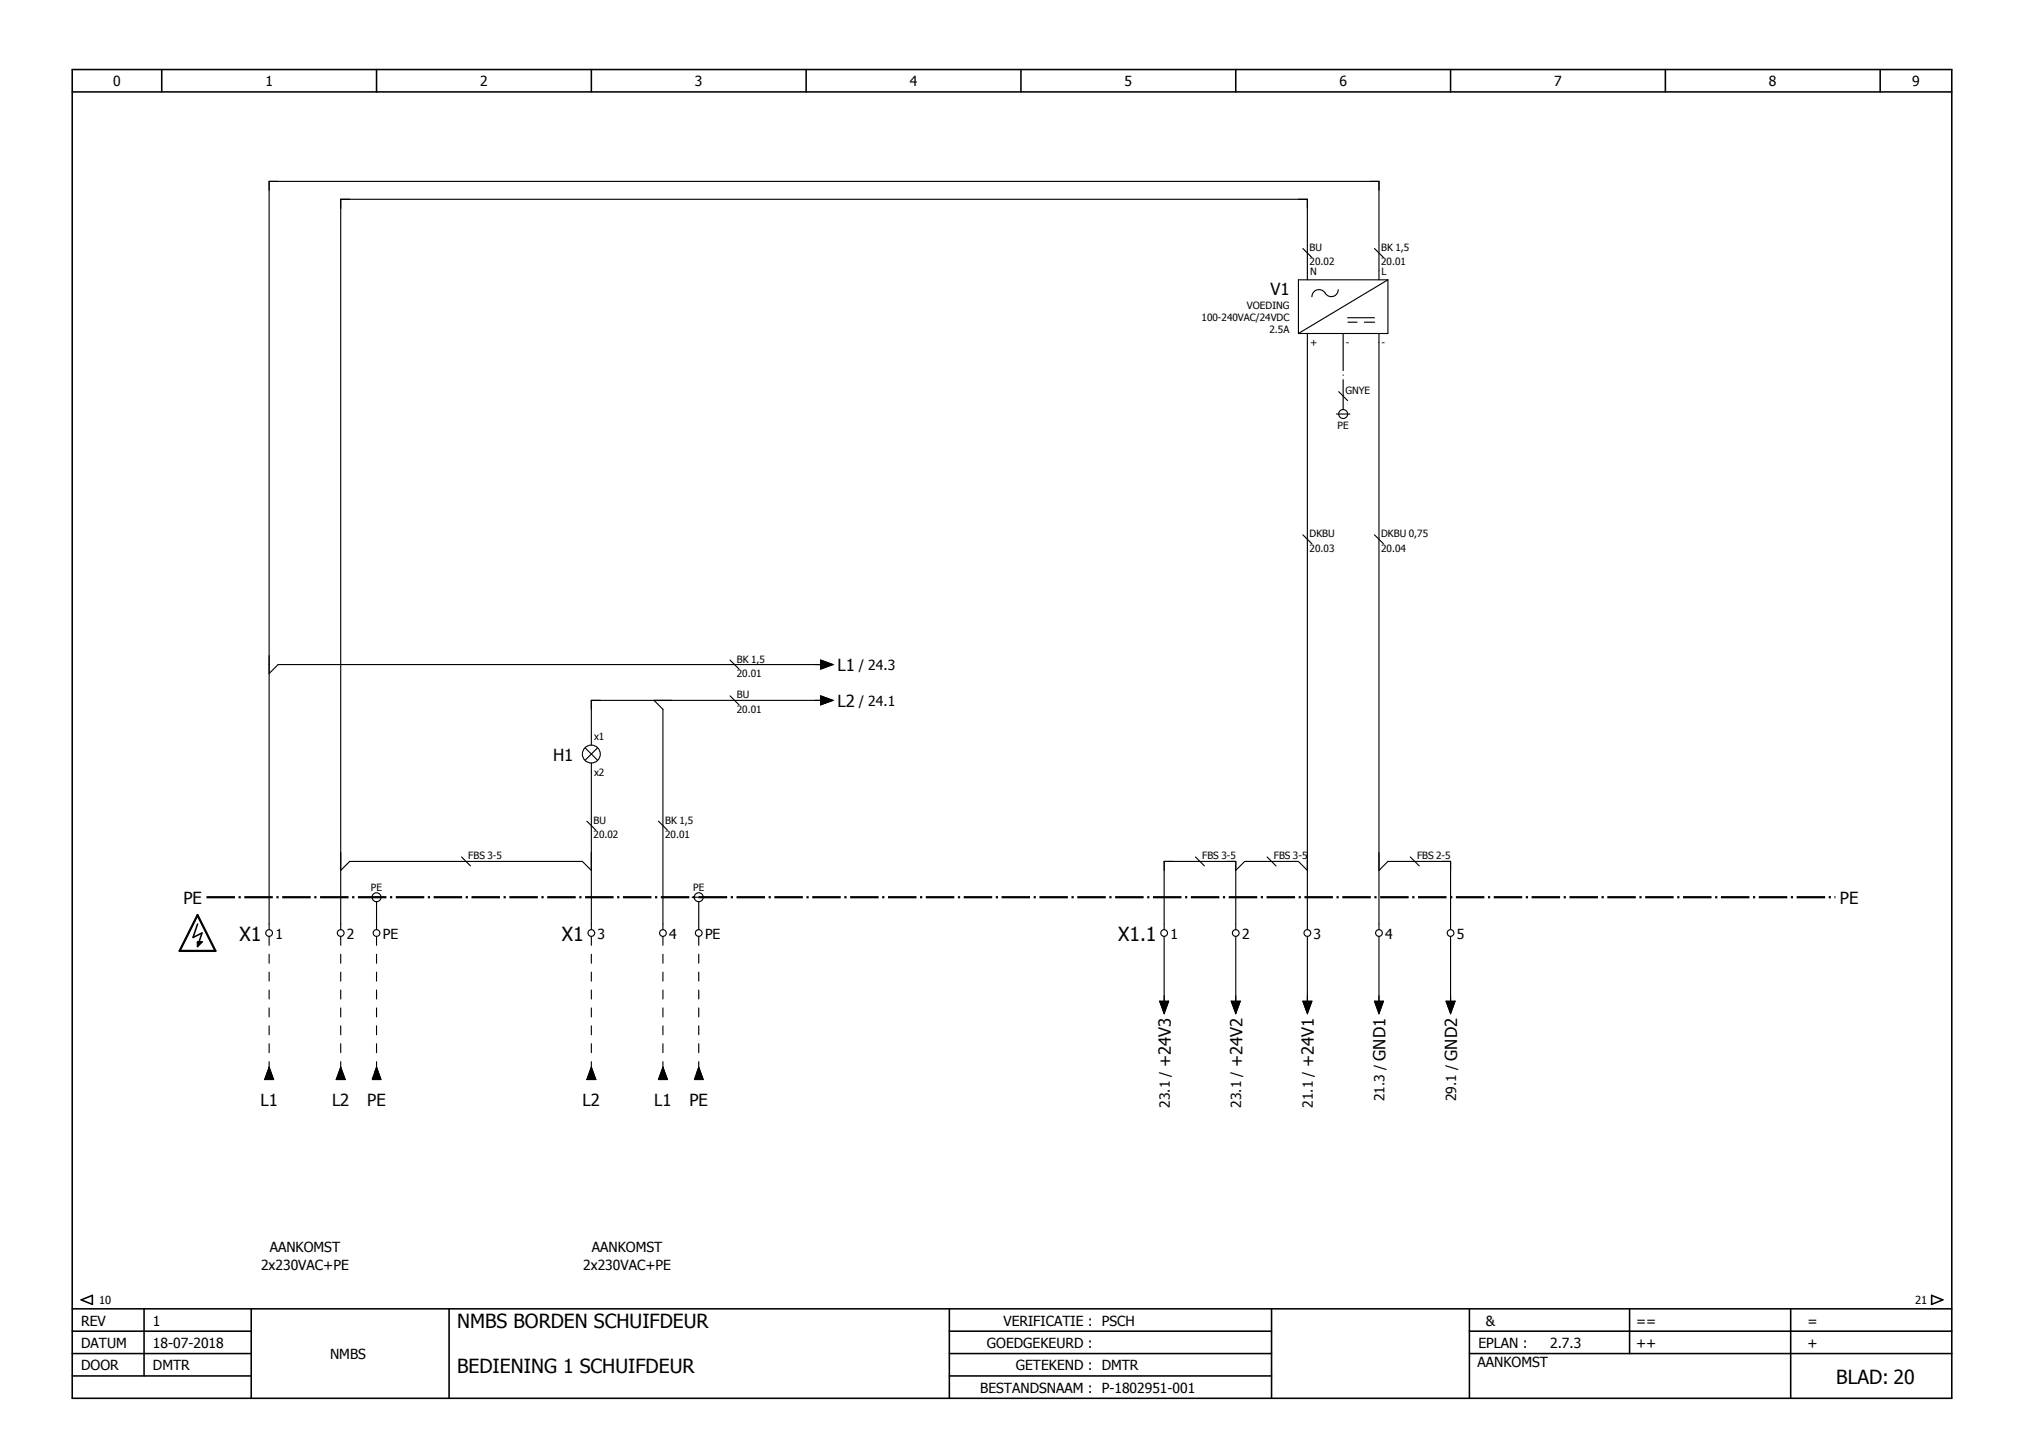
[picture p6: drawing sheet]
<svg xmlns="http://www.w3.org/2000/svg" width="297mm" height="210mm" viewBox="0 0 297 210" stroke-linecap="round" stroke-linejoin="round" font-family="sans-serif">
<g fill="none" stroke="#000" stroke-width=".23">
<path d="M10.6 13.5h275.4M10.6 10.2h275.4v194.8h-275.4zM23.7 10.2v3.3M55.2 10.2v3.3M86.7 10.2v3.3M118.1 10.2v3.3M149.6 10.2v3.3M181.1 10.2v3.3M212.6 10.2v3.3M244 10.2v3.3M275.5 10.2v3.3M28.9 135.4l-.6 2 1.3-.6-.7 1.9"/>
<path d="M28.9 138.1h.7l-.7 .6zM10.6 195.1h26.2M10.6 198.4h26.2M10.6 191.8h275.4M11.9 190.5l1.6-.6v1.3zM21.1 191.8v9.9M36.8 191.8v13.2M65.8 191.8v13.2M139.1 195.1h47.2M139.1 198.4h47.2M139.1 191.8v13.2M186.3 191.8v13.2"/>
<path d="M215.3 195.1h70.7M215.3 198.4h70.7M215.3 191.8v13.2M238.8 191.8v6.6M262.4 191.8v13.2M283.1 189.9l1.6 .6-1.6 .7zM10.6 201.7h26.2M139.1 201.7h47.2"/>
</g>
<path d="M39.4 137.3v20.4M49.9 137.3v20.4M55.2 137.3v20.4M86.7 137.3v20.4M97.1 137.3v20.4M102.4 137.3v20.4" fill="none" stroke="#000" stroke-width=".16" stroke-dasharray="1.3 1.3"/>
<g fill="none" stroke="#000" stroke-width=".16">
<path d="M190.9 36.4l1.3 1.3M201.4 36.4l1.3 1.3M191.6 41v-11.8h-141.7v107.1M191.6 48.9v87.4M196.1 42.5a1.02 1.02 0 0 1-.8 .9 1.02 1.02 0 0 1-1.1-.4 1.05 1.05 0 0 0-1.2-.5 1.05 1.05 0 0 0-.8 1M196.2 57.4l1.3 1.3M196.8 48.9v1.3M196.8 58.7v1.3M197.5 46.6h3.9M197.5 47.2h1.4M200 47.2h1.4M202.1 41v-14.4h-162.7v109.7"/>
<path d="M202.1 48.9v87.4M203.4 41v7.9h-13.1M203.4 41h-13.1v7.9M203.4 41l-13.1 7.9M190.9 78.4l1.3 1.3M195.8 60.7h2M201.4 78.4l1.3 1.3M107 96.8l1.3 1.3M120.3 96.8l1.8 .6-1.8 .7zM120.8 97.4h-80.1l-1.3 1.3M85.7 109.6l1.9 1.8M86.7 111.8v24.5"/>
<path d="M87.6 109.6l-1.9 1.8M95.8 102.7l1.3 1.3v32.3M107 102l1.3 1.3M120.3 102l1.8 .7-1.8 .6zM120.8 102.7h-34.1v6.5M49.9 127.6l1.3-1.3h34.1l1.4 1.3M54.2 131.5h2M55.2 132.2v1.3M55.2 135.4v.9M67.6 125.6l1.3 1.3M86 120.4l1.3 1.3M96.5 120.4l1.3 1.3"/>
<path d="M101.4 131.5h2M102.4 132.2v1.3M102.4 135.4v.9M170.6 136.3v-10h10.5v10M170.6 137.3v10M175.2 125.6l1.3 1.3M181.1 127.6l1.3-1.3h7.9l1.3 1.3M181.1 137.3v10M185.7 125.6l1.3 1.3M191.6 137.3v10M202.1 137.3v10M202.1 127.6l1.3-1.3h9.2v10"/>
<path d="M206.7 125.6l1.3 1.3M212.6 137.3v10M39.4 156.4l.7 1.8h-1.3zM49.9 156.4l.7 1.8h-1.3zM86.7 156.4l.6 1.8h-1.3zM97.1 156.4l.7 1.8h-1.3zM169.9 146.8h1.4l-.7 1.8zM180.4 146.8h1.3l-.6 1.8zM190.9 146.8h1.3l-.6 1.8zM201.4 146.8h1.3l-.6 1.8zM211.9 146.8h1.3l-.6 1.8z"/>
<circle cx="196.8" cy="60.7" r=".66"/>
<circle cx="86.7" cy="110.5" r="1.31"/>
<circle cx="39.4" cy="136.8" r=".49"/>
<circle cx="49.9" cy="136.8" r=".49"/>
<circle cx="55.2" cy="136.8" r=".49"/>
<circle cx="55.2" cy="131.5" r=".66"/>
<circle cx="86.7" cy="136.8" r=".49"/>
<circle cx="97.1" cy="136.8" r=".49"/>
<circle cx="102.4" cy="136.8" r=".49"/>
<circle cx="102.4" cy="131.5" r=".66"/>
<circle cx="170.6" cy="136.8" r=".49"/>
<circle cx="181.1" cy="136.8" r=".49"/>
<circle cx="191.6" cy="136.8" r=".49"/>
<circle cx="202.1" cy="136.8" r=".49"/>
<circle cx="212.6" cy="136.8" r=".49"/>
</g>
<path d="M196.8 50.2v8.5M55.2 133.5v1.9M102.4 133.5v1.9" fill="none" stroke="#000" stroke-width=".16" stroke-dasharray="4.2 .5 .2 .5" stroke-linecap="butt"/>
<path d="M30.3 131.5h238.7" fill="none" stroke="#000" stroke-width=".33" stroke-dasharray="4.2 .5 .3 .5" stroke-linecap="butt"/>
<path d="M120.3 96.8l1.8 .6-1.8 .7zM120.3 102l1.8 .7-1.8 .6zM28.9 138.1h.7l-.7 .6zM39.4 156.4l.7 1.8h-1.3zM49.9 156.4l.7 1.8h-1.3zM86.7 156.4l.6 1.8h-1.3zM97.1 156.4l.7 1.8h-1.3zM169.9 146.8h1.4l-.7 1.8zM180.4 146.8h1.3l-.6 1.8zM190.9 146.8h1.3l-.6 1.8zM201.4 146.8h1.3l-.6 1.8zM211.9 146.8h1.3l-.6 1.8z" fill="#000" stroke="#000" stroke-width=".15"/>
<path d="M55.2 156.4l.6 1.8h-1.3zM102.4 156.4l.7 1.8h-1.4z" fill="#000" stroke="#000" stroke-width=".15" stroke-dasharray="4.2 .5 0 .5" stroke-linecap="butt"/>
<path d="M54.5 158.2h1.3M55.2 156.4l-.7 1.8M55.8 158.2l-.6-1.8M101.7 158.2h1.4M102.4 156.4l-.7 1.8M103.1 158.2l-.7-1.8" fill="none" stroke="#000" stroke-width=".16" stroke-dasharray="4.2 .5 0 .5" stroke-linecap="butt"/>
<path d="M28.9 134.1l2.7 5.3h-5.3z" fill="none" stroke="#000" stroke-width=".33"/>
<g font-size="2.9">
<text x="35.1" y="137.9">X1</text>
<text x="82.3" y="137.9">X1</text>
<text x="163.8" y="137.9">X1.1</text>
<text x="67" y="194.7">NMBS BORDEN SCHUIFDEUR</text>
<text x="67" y="201.3">BEDIENING 1 SCHUIFDEUR</text>
<text x="269.1" y="202.8">BLAD: 20</text>
</g>
<g font-size="2.4">
<text x="186.2" y="43.3">V1</text>
<text x="122.7" y="98.4">L1</text>
<text x="122.7" y="103.6">L2</text>
<text x="81" y="111.5">H1</text>
<text x="26.9" y="132.5">PE</text>
<text x="269.6" y="132.5">PE</text>
<text x="203" y="155.5" transform="rotate(-90 203 155.5)">GND1</text>
<text x="213.5" y="155.5" transform="rotate(-90 213.5 155.5)">GND2</text>
<text x="171.6" y="156.5" transform="rotate(-90 171.6 156.5)">+24V3</text>
<text x="182.1" y="156.5" transform="rotate(-90 182.1 156.5)">+24V2</text>
<text x="192.6" y="156.5" transform="rotate(-90 192.6 156.5)">+24V1</text>
<text x="38.2" y="162.2">L1</text>
<text x="48.7" y="162.2">L2</text>
<text x="53.8" y="162.2">PE</text>
<text x="85.4" y="162.2">L2</text>
<text x="95.9" y="162.2">L1</text>
<text x="101" y="162.2">PE</text>
</g>
<g font-size="2">
<text x="16.6" y="12.6">0</text>
<text x="38.9" y="12.6">1</text>
<text x="70.4" y="12.6">2</text>
<text x="101.8" y="12.6">3</text>
<text x="133.3" y="12.6">4</text>
<text x="164.8" y="12.6">5</text>
<text x="196.3" y="12.6">6</text>
<text x="227.8" y="12.6">7</text>
<text x="259.2" y="12.6">8</text>
<text x="280.2" y="12.6">9</text>
<text x="125.9" y="98.2">/ 24.3</text>
<text x="125.9" y="103.5">/ 24.1</text>
<text x="40.4" y="137.6">1</text>
<text x="50.8" y="137.6">2</text>
<text x="56.1" y="137.6">PE</text>
<text x="87.6" y="137.6">3</text>
<text x="98.1" y="137.6">4</text>
<text x="103.3" y="137.6">PE</text>
<text x="171.5" y="137.6">1</text>
<text x="182" y="137.6">2</text>
<text x="192.5" y="137.6">3</text>
<text x="203" y="137.6">4</text>
<text x="213.5" y="137.6">5</text>
<text x="202.9" y="161.4" transform="rotate(-90 202.9 161.4)">21.3 /</text>
<text x="213.4" y="161.4" transform="rotate(-90 213.4 161.4)">29.1 /</text>
<text x="171.4" y="162.4" transform="rotate(-90 171.4 162.4)">23.1 /</text>
<text x="181.9" y="162.4" transform="rotate(-90 181.9 162.4)">23.1 /</text>
<text x="192.4" y="162.4" transform="rotate(-90 192.4 162.4)">21.1 /</text>
<text x="39.5" y="183.6">AANKOMST</text>
<text x="86.7" y="183.6">AANKOMST</text>
<text x="38.3" y="186.2">2x230VAC+PE</text>
<text x="85.5" y="186.2">2x230VAC+PE</text>
<text x="11.9" y="197.6">DATUM</text>
<text x="11.9" y="194.3">REV</text>
<text x="22.4" y="197.6">18-07-2018</text>
<text x="22.4" y="194.3">1</text>
<text x="144.6" y="197.6">GOEDGEKEURD :</text>
<text x="147" y="194.3">VERIFICATIE : PSCH</text>
<text x="216.6" y="197.6">EPLAN :</text>
<text x="217.8" y="194.3">&amp;</text>
<text x="227.2" y="197.6">2.7.3</text>
<text x="239.8" y="194.3">==</text>
<text x="239.8" y="197.6">++</text>
<text x="264.9" y="194.3">=</text>
<text x="264.9" y="197.6">+</text>
<text x="11.9" y="200.9">DOOR</text>
<text x="22.4" y="200.9">DMTR</text>
<text x="48.4" y="199.2">NMBS</text>
<text x="148.9" y="200.9">GETEKEND : DMTR</text>
<text x="216.5" y="200.4">AANKOMST</text>
<text x="143.6" y="204.1">BESTANDSNAAM : P-1802951-001</text>
</g>
<g font-size="1.6">
<text x="14.5" y="191.2">10</text>
<text x="280.6" y="191.2">21</text>
</g>
<g font-size="1.5">
<text x="191.9" y="36.8">BU</text>
<text x="191.9" y="38.9">20.02</text>
<text x="192" y="40.3">N</text>
<text x="202.4" y="36.8">BK 1,5</text>
<text x="202.4" y="38.9">20.01</text>
<text x="202.5" y="40.3">L</text>
<text x="176.1" y="47">100-240VAC/24VDC</text>
<text x="182.7" y="45.3">VOEDING</text>
<text x="186" y="48.8">2.5A</text>
<text x="192" y="50.7">+</text>
<text x="197.2" y="50.7">-</text>
<text x="202.5" y="50.7">-</text>
<text x="197.2" y="57.8">GNYE</text>
<text x="196" y="62.8">PE</text>
<text x="191.9" y="78.7">DKBU</text>
<text x="191.9" y="80.8">20.03</text>
<text x="202.4" y="78.7">DKBU 0,75</text>
<text x="202.4" y="80.8">20.04</text>
<text x="108" y="97.1">BK 1,5</text>
<text x="108" y="99.2">20.01</text>
<text x="108" y="102.4">BU</text>
<text x="108" y="104.5">20.01</text>
<text x="87" y="108.5">x1</text>
<text x="87" y="113.7">x2</text>
<text x="68.6" y="126">FBS 3-5</text>
<text x="87" y="120.7">BU</text>
<text x="87" y="122.8">20.02</text>
<text x="97.5" y="120.7">BK 1,5</text>
<text x="97.5" y="122.8">20.01</text>
<text x="176.2" y="126">FBS 3-5</text>
<text x="186.7" y="126">FBS 3-5</text>
<text x="207.6" y="126">FBS 2-5</text>
<text x="54.4" y="130.6">PE</text>
<text x="101.6" y="130.6">PE</text>
</g>
</svg>
